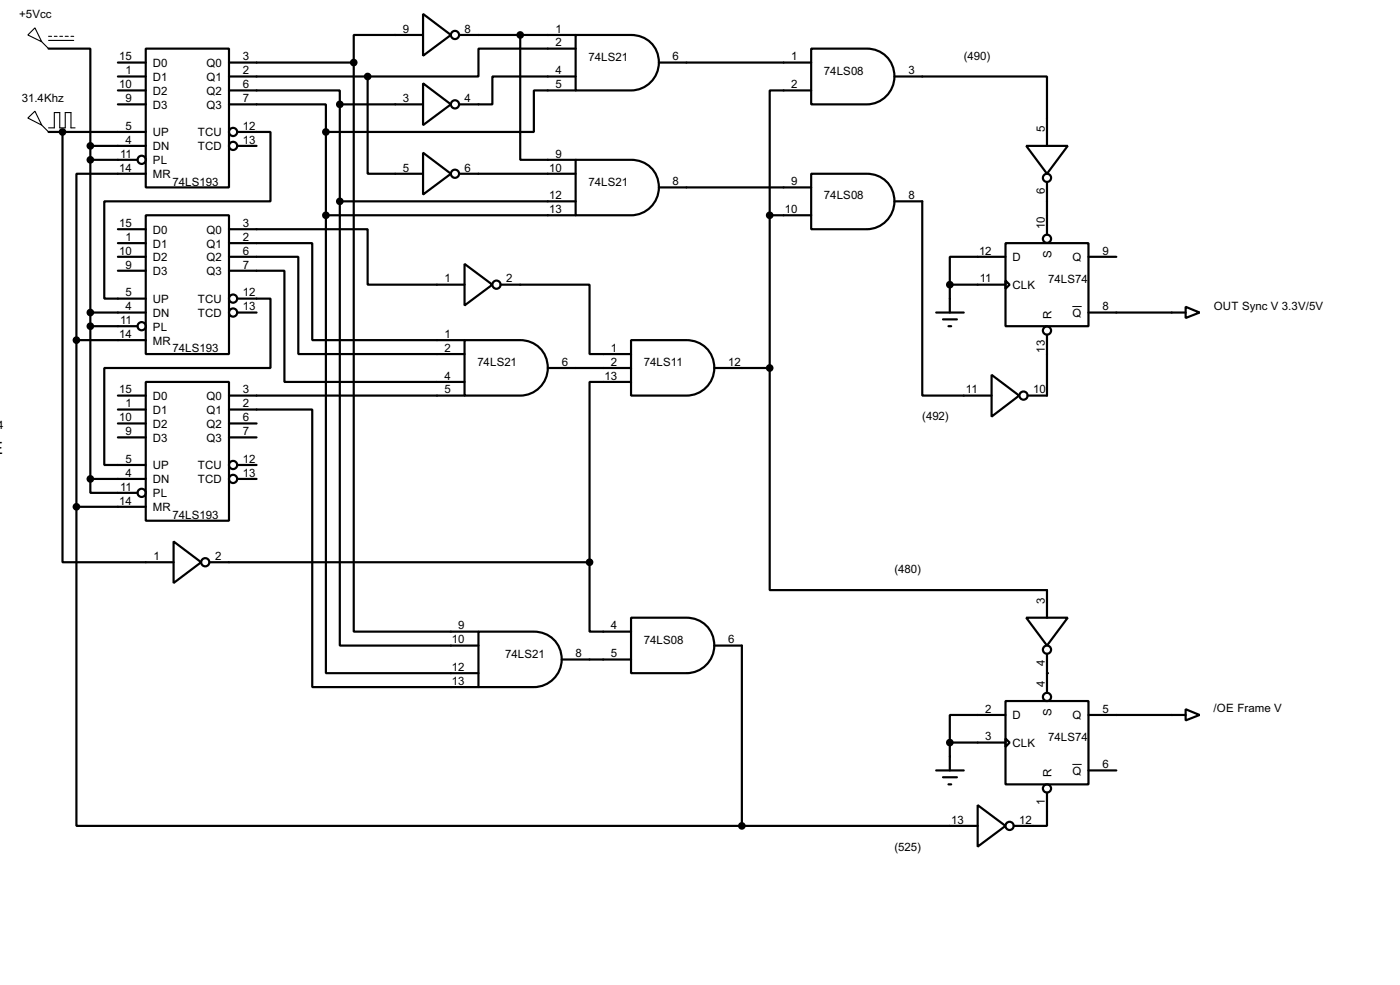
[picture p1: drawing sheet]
<svg xmlns="http://www.w3.org/2000/svg" width="256mm" height="180mm" viewBox="0 0 256 180" stroke-linecap="round" stroke-linejoin="round" font-family="sans-serif">
<circle cx="191.8" cy="123.2" r=".2" fill="#000"/>
<g fill="none" stroke="#000" stroke-width=".4">
<path d="M8.9 8.9h7.7v17.8M21.6 11.5h5.1M21.6 19.1h5.1M21.6 14h5.1M21.6 16.6h5.1M26.7 8.9h15.3v25.4h-15.3zM42 19.1h17.7v5.1M42 16.6h20.3v2.5M42 11.5h22.8M42 14h25.4M62.3 19.1v17.8M62.3 19.1h15.2"/>
<path d="M64.8 11.5v104.1h22.9M67.4 14v17.8h10.1M77.5 2.6l5.1 3.8-5.1 3.8zM77.5 15.3l5.1 3.8-5.1 3.8zM77.5 6.4h-12.7v5.1M84.1 6.4h21.4M95.3 6.4v22.9h10.2M105.5 6.4h10.1a5.1 5.1 0 0 1 5.1 5.1 5.1 5.1 0 0 1-5.1 5.1h-10.1zM105.5 16.6h-7.7v7.6h-38.1M105.5 14h-15.3v5.1h-6.1M105.5 8.9h-17.8v5.1h-20.3M120.7 11.5h27.9"/>
<path d="M148.6 8.9h10.2a5.1 5.1 0 0 1 5.1 5.1 5.1 5.1 0 0 1-5.1 5.1h-10.2zM148.6 16.6h-7.6v22.8M163.9 14h27.9v12.7M8.9 24.2h17.8M11.5 24.2v78.7h20.3M16.6 26.7h10.1M16.6 26.7v61M16.6 29.3h8.6M26.7 39.4h15.3v25.4h-15.3zM26.7 31.8h-12.7v30.5M43.5 24.2h6.1v12.7h-30.5v17.8h7.6M43.5 26.7h3.5"/>
<path d="M59.7 39.4v83.8h28M59.7 39.4h45.8M59.7 24.2v15.2M62.3 36.9v81.3h25.4M62.3 36.9h43.2M77.5 28l5.1 3.8-5.1 3.8zM84.1 31.8h21.4M105.5 29.3h10.1a5.1 5.1 0 0 1 5.1 5 5.1 5.1 0 0 1-5.1 5.1h-10.1zM120.7 34.3h27.9M141 39.4h7.6M141 39.4v28M148.6 31.8h10.2a5.1 5.1 0 0 1 5.1 5.1 5.1 5.1 0 0 1-5.1 5.1h-10.2z"/>
<path d="M163.9 36.9h5.1v35.5h12.7M188 26.7h7.6l-3.8 5.1zM191.8 33.3v9.7M16.6 57.2h10.1M16.6 59.7h8.6M21.6 47h5.1M21.6 42h5.1M21.6 44.5h5.1M21.6 49.6h5.1M42 44.5h15.2v17.8h27.9M42 47h12.7v17.8h30.4M42 49.6h10.1v20.3h33"/>
<path d="M42 42h25.4v10.1h17.7M43.5 54.7h6.1v12.7h-30.5v17.7h7.6M43.5 57.2h3.5M85.1 48.3l5.1 3.8-5.1 3.8zM91.7 52.1h16.3v12.7h7.6M171.5 57.2h5.1M172.8 58.5h2.5M173.8 59.7h.5M174 52.1v5.1M174 52.1h10.2M184.2 44.5h15.2v15.2h-15.2zM184.2 51.4l.8 .7-.8 .8z"/>
<path d="M184.2 47h-10.2v5.1M199.4 57.2h17.8M199.4 47h5.1M217.2 56.2l2.6 1-2.6 1zM14 62.3h12.7M14 62.3v30.5M21.6 72.4h5.1M21.6 75h5.1M21.6 77.5h5.1M26.7 69.9h15.3v25.4h-15.3zM42 75h15.2v50.8h30.5M42 72.4h43.1"/>
<path d="M42 77.5h5M85.1 62.3h10.2a5.1 5.1 0 0 1 5.1 5 5.1 5.1 0 0 1-5.1 5.1h-10.2zM100.4 67.4h15.2M115.6 62.3h10.2a5.1 5.1 0 0 1 5.1 5 5.1 5.1 0 0 1-5.1 5.1h-10.2zM115.6 69.9h-7.6v33M130.9 67.4h10.1M141 67.4v40.6h50.8v5.1M181.7 68.6l5 3.8-5 3.9zM191.8 61.3v11.1h-3.5M14 92.8v58.4h121.9M14 92.8h12.7M16.6 87.7v2.5h8.6"/>
<path d="M16.6 87.7h10.1M21.6 80.1h5.1M31.8 99.1l5.1 3.8-5.1 3.8zM42 80.1h5M43.5 87.7h3.5M43.5 85.1h3.5M38.4 102.9h69.6M87.7 115.6h10.1a5.1 5.1 0 0 1 5.1 5.1 5.1 5.1 0 0 1-5.1 5.1h-10.1zM108 102.9v12.7h7.6M115.6 113.1h10.2a5.1 5.1 0 0 1 5.1 5 5.1 5.1 0 0 1-5.1 5.1h-10.2zM130.9 118.2h5v33M188 113.1h7.6l-3.8 5.1z"/>
<path d="M191.8 119.7v7.1M102.9 120.7h12.7M174 135.9v5.1M174 135.9h10.2M184.2 128.3h15.2v15.3h-15.2zM184.2 135.2l.8 .7-.8 .8zM184.2 130.9h-10.2v5M199.4 130.9h17.8M217.2 129.8l2.6 1.1-2.6 1zM135.9 151.2h43.2M171.5 141h5.1M172.8 142.3h2.5"/>
<path d="M173.8 143.6h.5M179.1 147.4l5.1 3.8-5.1 3.8zM191.8 145.1v6.1h-6.1M199.4 141h5.1"/>
<circle cx="83.3" cy="19.1" r=".75"/>
<circle cx="83.3" cy="6.4" r=".75"/>
<circle cx="25.9" cy="29.3" r=".75"/>
<circle cx="42.7" cy="26.7" r=".75"/>
<circle cx="42.7" cy="24.2" r=".75"/>
<circle cx="83.3" cy="31.8" r=".75"/>
<circle cx="191.8" cy="32.6" r=".75"/>
<circle cx="25.9" cy="59.7" r=".75"/>
<circle cx="42.7" cy="57.2" r=".75"/>
<circle cx="42.7" cy="54.7" r=".75"/>
<circle cx="90.9" cy="52.1" r=".75"/>
<circle cx="191.8" cy="43.7" r=".75"/>
<circle cx="187.5" cy="72.4" r=".75"/>
<circle cx="191.8" cy="60.5" r=".75"/>
<circle cx="25.9" cy="90.2" r=".75"/>
<circle cx="42.7" cy="87.7" r=".75"/>
<circle cx="42.7" cy="85.1" r=".75"/>
<circle cx="37.6" cy="102.9" r=".75"/>
<circle cx="191.8" cy="118.9" r=".75"/>
<circle cx="191.8" cy="127.6" r=".75"/>
<circle cx="184.9" cy="151.2" r=".75"/>
<circle cx="191.8" cy="144.3" r=".75"/>
</g>
<path d="M5.1 6.4l1.3-1.3 1.3 2.6zM7.7 7.7l1.2 1.2M8.9 6.7h.6M8.9 7.4h4.6M10 6.7h.5M11 6.7h.5M12 6.7h.5M13 6.7h.5M5.1 21.6l1.3-1.2 1.3 2.5zM7.7 22.9l1.2 1.3M8.9 23.4h1.1v-2.8h1v2.8h1v-2.8h1v2.8h.8" fill="none" stroke="#000" stroke-width=".2"/>
<path d="M196.5 56.1h1.7M196.5 139.9h1.7" fill="none" stroke="#000" stroke-width=".18"/>
<g fill="#000" stroke="#000" stroke-width=".4">
<circle cx="62.2" cy="19.1" r=".5"/>
<circle cx="64.8" cy="11.5" r=".5"/>
<circle cx="67.3" cy="14" r=".5"/>
<circle cx="95.3" cy="6.4" r=".5"/>
<circle cx="11.4" cy="24.2" r=".5"/>
<circle cx="16.5" cy="26.7" r=".5"/>
<circle cx="16.5" cy="29.3" r=".5"/>
<circle cx="59.7" cy="24.2" r=".5"/>
<circle cx="59.7" cy="39.4" r=".5"/>
<circle cx="62.2" cy="36.9" r=".5"/>
<circle cx="141" cy="39.4" r=".5"/>
<circle cx="16.5" cy="57.2" r=".5"/>
<circle cx="16.5" cy="59.7" r=".5"/>
<circle cx="174" cy="52.1" r=".5"/>
<circle cx="14" cy="62.3" r=".5"/>
<circle cx="141" cy="67.4" r=".5"/>
<circle cx="14" cy="92.8" r=".5"/>
<circle cx="16.5" cy="87.7" r=".5"/>
<circle cx="108" cy="102.9" r=".5"/>
<circle cx="174" cy="135.9" r=".5"/>
<circle cx="135.9" cy="151.2" r=".5"/>
</g>
<g font-size="2.4">
<text x="3.5" y="3.4">+5Vcc</text>
<text x="73.8" y="6">9</text>
<text x="85.1" y="6">8</text>
<text x="101.8" y="6">1</text>
<text x="21.9" y="11.1">15</text>
<text x="44.5" y="11.1">3</text>
<text x="101.8" y="8.5">2</text>
<text x="107.8" y="11.1">74LS21</text>
<text x="123.2" y="11.1">6</text>
<text x="145" y="11.1">1</text>
<text x="176.6" y="10.9">(490)</text>
<text x="21.9" y="16.2">10</text>
<text x="23" y="13.6">1</text>
<text x="28" y="12.3">D0</text>
<text x="28" y="14.8">D1</text>
<text x="28" y="17.3">D2</text>
<text x="37.8" y="12.3">Q0</text>
<text x="37.8" y="14.8">Q1</text>
<text x="37.8" y="17.3">Q2</text>
<text x="44.5" y="13.6">2</text>
<text x="44.5" y="16.2">6</text>
<text x="101.8" y="13.6">4</text>
<text x="101.8" y="16.2">5</text>
<text x="145" y="16.2">2</text>
<text x="151" y="13.7">74LS08</text>
<text x="166.4" y="13.6">3</text>
<text x="4" y="18.6">31.4Khz</text>
<text x="23" y="18.7">9</text>
<text x="23" y="23.8">5</text>
<text x="28" y="19.9">D3</text>
<text x="37.8" y="19.9">Q3</text>
<text x="44.5" y="18.7">7</text>
<text x="44.5" y="23.8">12</text>
<text x="73.8" y="18.7">3</text>
<text x="85.1" y="18.7">4</text>
<text x="22" y="28.9">11</text>
<text x="23" y="26.3">4</text>
<text x="28" y="25">UP</text>
<text x="28" y="27.5">DN</text>
<text x="36.2" y="25">TCU</text>
<text x="36.2" y="27.5">TCD</text>
<text x="44.5" y="26.3">13</text>
<text x="101.8" y="28.9">9</text>
<text x="191.4" y="24.1" transform="rotate(-90 191.4 24.1)">5</text>
<text x="21.9" y="31.4">14</text>
<text x="28" y="30">PL</text>
<text x="28" y="32.6">MR</text>
<text x="31.6" y="34">74LS193</text>
<text x="73.8" y="31.4">5</text>
<text x="85.1" y="31.4">6</text>
<text x="100.6" y="31.4">10</text>
<text x="107.8" y="34">74LS21</text>
<text x="123.2" y="33.9">8</text>
<text x="145" y="33.9">9</text>
<text x="191.4" y="35.5" transform="rotate(-90 191.4 35.5)">6</text>
<text x="21.9" y="41.6">15</text>
<text x="44.5" y="41.6">3</text>
<text x="100.6" y="36.5">12</text>
<text x="100.6" y="39">13</text>
<text x="143.8" y="39">10</text>
<text x="151" y="36.5">74LS08</text>
<text x="166.4" y="36.5">8</text>
<text x="191.4" y="42" transform="rotate(-90 191.4 42)">10</text>
<text x="21.9" y="46.6">10</text>
<text x="23" y="44.1">1</text>
<text x="28" y="42.7">D0</text>
<text x="28" y="45.3">D1</text>
<text x="28" y="47.8">D2</text>
<text x="37.8" y="42.7">Q0</text>
<text x="37.8" y="45.3">Q1</text>
<text x="37.8" y="47.8">Q2</text>
<text x="44.5" y="44.1">2</text>
<text x="44.5" y="46.6">6</text>
<text x="179.4" y="46.6">12</text>
<text x="185.5" y="47.8">D</text>
<text x="192.6" y="47.2" transform="rotate(-90 192.6 47.2)">S</text>
<text x="196.5" y="47.8">Q</text>
<text x="202" y="46.6">9</text>
<text x="23" y="49.2">9</text>
<text x="28" y="50.4">D3</text>
<text x="37.8" y="50.4">Q3</text>
<text x="44.5" y="49.2">7</text>
<text x="81.5" y="51.7">1</text>
<text x="92.8" y="51.7">2</text>
<text x="179.5" y="51.7">11</text>
<text x="185.5" y="52.9">CLK</text>
<text x="192" y="51.8">74LS74</text>
<text x="22" y="59.3">11</text>
<text x="23" y="54.3">5</text>
<text x="23" y="56.8">4</text>
<text x="28" y="55.4">UP</text>
<text x="28" y="58">DN</text>
<text x="36.2" y="55.4">TCU</text>
<text x="36.2" y="58">TCD</text>
<text x="44.5" y="54.3">12</text>
<text x="44.5" y="56.8">13</text>
<text x="192.6" y="58.4" transform="rotate(-90 192.6 58.4)">R</text>
<text x="196.5" y="58">Q</text>
<text x="202" y="56.8">8</text>
<text x="222.3" y="56.7">OUT Sync V 3.3V/5V</text>
<text x="21.9" y="61.9">14</text>
<text x="28" y="60.5">PL</text>
<text x="28" y="63.1">MR</text>
<text x="31.6" y="64.5">74LS193</text>
<text x="81.5" y="61.9">1</text>
<text x="81.5" y="64.4">2</text>
<text x="111.9" y="64.4">1</text>
<text x="191.4" y="64.6" transform="rotate(-90 191.4 64.6)">13</text>
<text x="21.9" y="72">15</text>
<text x="44.5" y="72">3</text>
<text x="81.5" y="69.5">4</text>
<text x="81.5" y="72">5</text>
<text x="87.5" y="67">74LS21</text>
<text x="102.9" y="67">6</text>
<text x="110.8" y="69.5">13</text>
<text x="111.9" y="67">2</text>
<text x="118" y="67">74LS11</text>
<text x="133.4" y="67">12</text>
<text x="177" y="72">11</text>
<text x="189.3" y="72">10</text>
<text x="21.9" y="77.1">10</text>
<text x="23" y="74.6">1</text>
<text x="28" y="73.2">D0</text>
<text x="28" y="75.8">D1</text>
<text x="37.8" y="73.2">Q0</text>
<text x="37.8" y="75.8">Q1</text>
<text x="44.5" y="74.6">2</text>
<text x="44.5" y="77.1">6</text>
<text x="169" y="76.9">(492)</text>
<text x="-.4" y="78.5">4</text>
<text x="23" y="79.7">9</text>
<text x="28" y="78.3">D2</text>
<text x="28" y="80.8">D3</text>
<text x="37.8" y="78.3">Q2</text>
<text x="37.8" y="80.8">Q3</text>
<text x="44.5" y="79.7">7</text>
<text x="22" y="89.8">11</text>
<text x="23" y="84.7">5</text>
<text x="23" y="87.3">4</text>
<text x="28" y="85.9">UP</text>
<text x="28" y="88.5">DN</text>
<text x="36.2" y="85.9">TCU</text>
<text x="36.2" y="88.5">TCD</text>
<text x="44.5" y="84.7">12</text>
<text x="44.5" y="87.3">13</text>
<text x="21.9" y="92.4">14</text>
<text x="28" y="91">PL</text>
<text x="28" y="93.6">MR</text>
<text x="31.6" y="95">74LS193</text>
<text x="28.1" y="102.5">1</text>
<text x="39.4" y="102.5">2</text>
<text x="163.9" y="104.9">(480)</text>
<text x="191.4" y="110.5" transform="rotate(-90 191.4 110.5)">3</text>
<text x="82.8" y="117.8">10</text>
<text x="84" y="115.2">9</text>
<text x="111.9" y="115.2">4</text>
<text x="118" y="117.8">74LS08</text>
<text x="133.4" y="117.8">6</text>
<text x="82.8" y="122.8">12</text>
<text x="82.8" y="125.4">13</text>
<text x="92.6" y="120.4">74LS21</text>
<text x="105.5" y="120.3">8</text>
<text x="111.9" y="120.3">5</text>
<text x="191.4" y="125.8" transform="rotate(-90 191.4 125.8)">4</text>
<text x="191.4" y="121.9" transform="rotate(-90 191.4 121.9)">4</text>
<text x="180.5" y="130.5">2</text>
<text x="185.5" y="131.7">D</text>
<text x="192.6" y="131" transform="rotate(-90 192.6 131)">S</text>
<text x="196.5" y="131.7">Q</text>
<text x="202" y="130.5">5</text>
<text x="222.3" y="130.3">/OE Frame V</text>
<text x="180.5" y="135.5">3</text>
<text x="185.5" y="136.7">CLK</text>
<text x="192" y="135.6">74LS74</text>
<text x="192.6" y="142.2" transform="rotate(-90 192.6 142.2)">R</text>
<text x="196.5" y="141.8">Q</text>
<text x="202" y="140.6">6</text>
<text x="191.4" y="147.3" transform="rotate(-90 191.4 147.3)">1</text>
<text x="163.9" y="155.7">(525)</text>
<text x="174.3" y="150.8">13</text>
<text x="186.7" y="150.8">12</text>
</g>
</svg>
